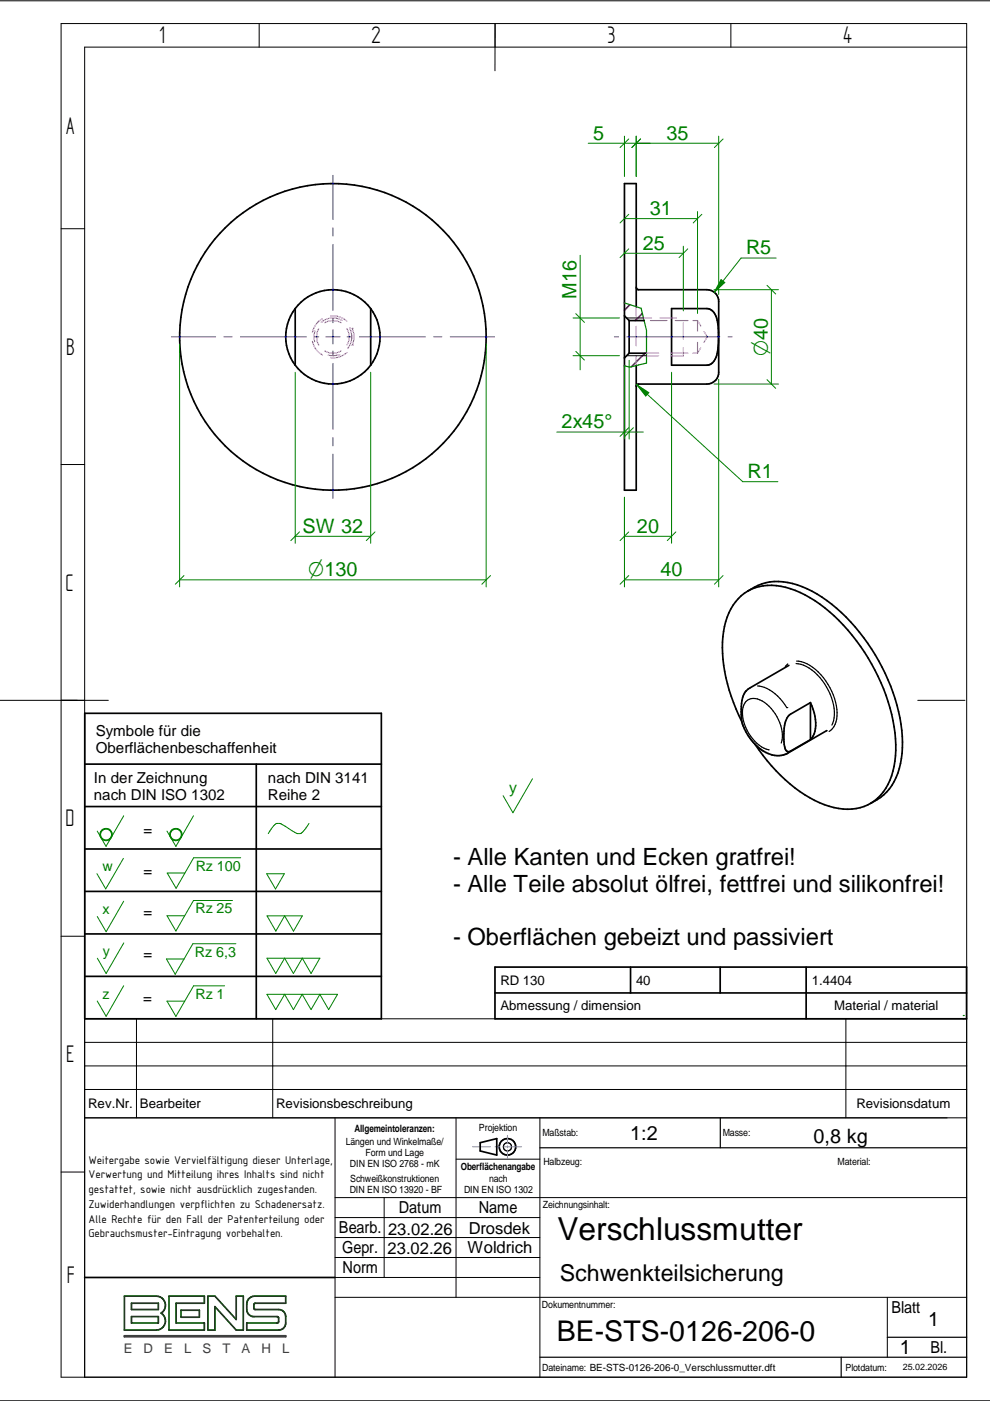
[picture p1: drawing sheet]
<svg xmlns="http://www.w3.org/2000/svg" width="210mm" height="297mm" viewBox="0 0 210 297" stroke-linecap="round" stroke-linejoin="round" font-family="sans-serif">
<g fill="none" stroke="#000" stroke-width=".21">
<path d="M0 .2h209.9M13 5h192v287h-192zM54.9 5v5M105 5l-.1 10M155 5v5M205 10h-187.1v282M13 48.5h4.9M132.8 67.4h3.6M132.8 75.4h4.3M13 98.5h4.9M0 148.5h23M194.6 148.5h10"/>
<path d="M13 198.5h4.9M17.9 216h187.1M28.9 216v21M57.8 216v21M179.3 216v21M17.9 226h187.1M17.9 237h187.1M17.9 231h187.1M17.9 221h187.1M71 237v55M96.7 237v38.1M114.5 237v55"/>
<path d="M13 248.5h4.9M71 258.1h43.5M71 253.9h134M81.4 253.9v16.9M96.7 245.8h17.8M71 275.1h134M71 262.4h43.5M71 266.6h43.5M71 270.8h43.5M188.1 275.1v12.7M0 297h209.9"/>
</g>
<g fill="none" stroke="#000" stroke-width=".25">
<path d="M160.6 145.4a8.6 8.6 0 0 1 6.2 4.6M165.6 157.5a8.3 8.3 0 0 0-3-8.2 3.5 3.5 0 0 0-4.1-.8 4.5 4.5 0 0 0-.7 5 8.1 8.1 0 0 0 5.3 5.5M166.8 150h.1M167 140.8l-.5 .5M167.4 159.4l-.2 .2M168.8 140.7a8.9 8.9 0 0 1 6.4 5 8.9 8.9 0 0 1 1.2 8M168.9 140.2a9.1 9.1 0 0 1 6.6 4.9 10 10 0 0 1 1.6 8.5l-.6 .9-.7 .6M152.7 237v6.4M114.5 243.4h90.5M114.5 287.8h90.5M178.4 287.8v4.2M188.1 283.5h16.9"/>
<circle cx="107.6" cy="243.2" r=".87"/>
</g>
<g fill="none" stroke="#000" stroke-width=".36">
<path d="M62.6 77.4a10 10 0 0 0 16 0M62.6 65.4a10 10 0 0 0 0 12M62.6 65.4a10 10 0 0 1 16 0M62.6 65.4v12M78.6 65.4v12M78.6 65.4a10 10 0 0 1 0 12M132.4 67l1 1M133.4 74.9l-1 1M133.4 68v6.9M133.4 68h3.2M133.4 74.9h3.7M134.9 60.9l.1 .4 .4 .1h14.5a2.47 2.47 0 0 1 2.5 2.5v15a2.47 2.47 0 0 1-2.5 2.5h-14.5l-.4 .2-.1 .3"/>
<path d="M134.9 65v-26.1h-2.5v65h2.5v-26.4M142.4 65.4h7.5a2.5 2.5 0 0 1 2.2 2.5 15.8 15.8 0 0 1-.5 8.3 2.08 2.08 0 0 1-1.7 1.2h-7.5zM158.5 125.3a11.4 11.4 0 0 1 10.1-.1 34.2 34.2 0 0 1 15.5 14.3 36.7 36.7 0 0 1 5.8 20.8 13 13 0 0 1-4.4 9.5 11 11 0 0 1-10.7 .8 32.6 32.6 0 0 1-14.8-12.8M158.5 125.3a11.9 11.9 0 0 0-5.2 9.7 34.1 34.1 0 0 0 4 18M158.5 125.3a11.5 11.5 0 0 1 11.6-.9 33.4 33.4 0 0 1 14.7 13.2 37.1 37.1 0 0 1 6.5 22.1 12.1 12.1 0 0 1-5.3 9.8l-1.4 .8M18 151.2h62.9v64.8h-62.9zM167.3 141.1l-8.2 4.7a3.9 3.9 0 0 0-1.9 4 7.6 7.6 0 0 0 .4 4.2 9.6 9.6 0 0 0 6.9 6.2h1.1l1.2-.4 8.5-4.9M171.8 149a8.6 8.6 0 0 1 .6 7l-.6 .8M171.8 149l-4.2 2.4a4.7 4.7 0 0 0-1.4 4.2 5.9 5.9 0 0 0 .6 3.6 .63 .63 0 0 0 .8 .1l4.2-2.5M171.8 149v7.8M18 171h62.9M18 162h62.9"/>
<path d="M54.3 162v54M18 180h62.9M18 189h62.9M18 198h62.9M18 207h62.9M104.9 210.5h100M104.9 205h100v11h-100zM133.7 205v5.5M152.7 205v5.5M170.9 205v11M101.8 242.3l3.5-.9v3.5l-3.5-.9zM17.9 270.8h53.1"/>
<circle cx="70.6" cy="71.4" r="32.5"/>
<circle cx="107.6" cy="243.2" r="1.75"/>
</g>
<path d="M100.2 243.1h3.8M104.9 243.1h1M106.8 243.1h3.8M107.6 240.7v1.8M107.6 242.9v.5M107.6 243.8v1.8" fill="none" stroke="#229aff" stroke-width=".21"/>
<path d="M26.4 274.8h6.7a1.95 1.95 0 0 1 1.9 1.4 1.95 1.95 0 0 1-.8 2.2 1.95 1.95 0 0 1 .8 2.2 1.95 1.95 0 0 1-1.9 1.4h-6.7zM27.9 276.3h5.7v1.3h-5.7zM27.9 279.1h5.7v1.4h-5.7zM35.8 274.8h7.5v1.5h-6v4.2h6v1.5h-7.5zM38.4 277.8h3.9v1.5h-3.9zM44.1 274.8h1.5l4.5 5v-5h1.5v7.2h-1.5l-4.5-5v5h-1.5zM52.7 275.4l.6-.4 .7-.2h6.6v1.5h-6.5l-.3 .3v.7l.2 .3h5.1l.6 .2 .6 .4a2.99 2.99 0 0 1 .3 2.3l-.3 .9-.9 .6h-7.1v-1.5h6.5l.3-.3v-.8l-.3-.3h-5.3l-.8-.5a3.4 3.4 0 0 1-.2-2.9z" fill="none" stroke="#004000" stroke-width=".36"/>
<path d="M26.4 283.2h34.2v.2h-34.2z" fill="none" stroke="#3f3f3f" stroke-width=".36"/>
<path d="M132.4 64.2l3.5 1.2 1.2 4.7v6.9l-3.5 .8-1.2-.2M204.2 215.3h.1M204.2 216h.1" fill="none" stroke="#008000" stroke-width=".25"/>
<g fill="none" stroke="#008000" stroke-width=".21">
<path d="M123 54.1v24.3M132.4 53.7h12.5M132.4 46.4h15.5M133.3 52.8l-1.8 1.8M133.3 45.4l-1.8 1.9M144.9 52.2v13.7M145.8 52.8l-1.8 1.8M147.9 44.9v21.6M148.8 45.4l-1.8 1.9M38.1 72.9v51.5M62.6 78.9v36.3M78.6 78.9v36.3"/>
<path d="M103.1 72.9v51.5M121.5 67.4h9.8M121.5 75.4h9.8M122.1 66.5l1.8 1.8M122.1 74.5l1.8 1.8M132.4 77.4v15.7M133.4 76.4v16.7M142.4 78.9v36.3M151.4 61.4h13.7M162.6 60.5l1.9 1.8M163.6 61.4v20M118 91.6h18.4"/>
<path d="M133.3 90.7l-1.8 1.8M134.3 90.7l-1.8 1.8M135 81.6l22.5 20.5h7.4M135 81.6l2.6 1.6-.7 .8zM151.4 81.4h13.7M152.4 80.4v44M162.6 80.5l1.9 1.8M62.6 113.7h16M63.5 112.8l-1.8 1.8M79.5 112.8l-1.8 1.8M132.4 105.4v19M132.4 113.7h10"/>
<path d="M133.3 112.8l-1.8 1.8M143.3 112.8l-1.8 1.8M38.1 122.9h65M39 122l-1.8 1.9M104 122l-1.8 1.9M132.4 122.9h20M133.3 122l-1.8 1.9M153.3 122l-1.8 1.9M26.2 173l-3.7 6.5-1.9-3.3M41 173l-3.7 6.5-1.9-3.3M65.5 174.6a4.9 4.9 0 0 1-1.8 2.1h-.8l-3.4-2.1a1.35 1.35 0 0 0-1.8 .8l-.8 1.3M112.9 165.1l-4.1 7.2-2.1-3.6"/>
<path d="M26.2 182l-3.8 6.5-1.8-3.3M26.2 191.1l-3.7 6.4-1.9-3.2M26.2 199.9l-3.7 6.5-1.9-3.2M49.3 190.9h-8.3l-3.7 6.5-1.9-3.2h3.8M51 181.9h-9.9l-3.8 6.4-1.8-3.2h3.7M56.5 185.3h3.8l-1.9 3.2zM56.6 194.2h7.5l-1.9 3.2-1.9-3.2-1.8 3.2zM26.2 209l-3.7 6.5-1.9-3.3M47.6 209h-6.6l-3.7 6.5-1.9-3.2h3.8M50 200.1h-9.1l-3.8 6.5-1.8-3.3h3.7M56.6 203.2h11.2l-1.8 3.2-1.9-3.2-1.9 3.2-1.9-3.2-1.8 3.2zM56.6 210.8h15l-1.9 3.3-1.9-3.3-1.8 3.3-1.9-3.3-1.9 3.3-1.9-3.3-1.8 3.3z"/>
</g>
<g fill="none" stroke="#008000" stroke-width=".36">
<circle cx="22.5" cy="176.9" r="1.24"/>
<circle cx="37.3" cy="176.9" r="1.23"/>
</g>
<g fill="none" stroke="#f0f" stroke-width=".25">
<path d="M66.2 72.4l.1 .2a4.3 4.3 0 0 0 2.1 2.7M66.8 70.2l-.2 1.1 .1 1.2M67.6 69.7a3.3 3.3 0 0 0 0 3.5M68.1 68.3h.1M68.3 67.6l-.3 .2a4.5 4.5 0 0 0-1.8 2.7M68.9 68.4a3.4 3.4 0 0 1 3.4 0M70.1 67h.2a4.6 4.6 0 0 1 3.3 1.1M71.8 75.2h.1M71.8 75.2l-1.1 .2-1.1-.1M72.3 74.4a3.3 3.3 0 0 1-3.4 0M72.5 67.9a4 4 0 0 0-4.4 .4M73.6 69.7a3.4 3.4 0 0 1 0 3.4"/>
<path d="M73.6 74.7l-.4 .4a4.2 4.2 0 0 1-3.1 .8M74.1 69.5h.1M74.1 69.5a4 4 0 0 1-.4 4.4M74.7 69.6h.1M74.7 73.2h.1M74.7 69.6a4.6 4.6 0 0 1 0 3.6M134.9 65v2.1M134.9 69.2v4.1M134.9 75.4v2.1M136.4 67.4h1.8M137.1 75.4h2.6M137.1 74.9h2.6"/>
<path d="M137.9 68h3.5M139.9 67.4h3.5M142.3 74.9h3.6M143.2 68h2.7M144.9 73.7v1.7h-2.6M144.9 68.5v3.4M146.9 74.9h1M146.9 68h1M147.9 68v2.3M147.9 72.6v2.3M147.9 68l.7 1.1M148.6 73.7l-.7 1.2"/>
<path d="M149.3 70.3l.7 1.1-.7 1.2"/>
</g>
<path d="M133.6 64.6l-1.2 1.2M136.2 66.5l-1.5 1.5M136.8 74.9l-2.9 2.9" fill="none" stroke="#f00" stroke-width=".36"/>
<g fill="none" stroke="#00f" stroke-width=".21">
<path d="M70.6 37.2v9.3M70.6 48.3v1.7M70.6 51.8v14M36.3 71.4h9.4M47.5 71.4h1.7M51 71.4h14M66.7 71.4h.9M69.1 71.4h3M70.6 67.6v.8M70.6 69.9v3M70.6 74.4v.9M70.6 77v14"/>
<path d="M73.6 71.4h.8M76.2 71.4h14M92 71.4h1.7M95.5 71.4h9.3M130.3 71.4h.8M132.9 71.4h19.7M154.4 71.4h.8M70.6 92.8v1.7M70.6 96.3v9.4"/>
</g>
<path d="M135 81.6l2.6 1.6-.7 .8z" fill="#008000"/>
<path d="M124.7 30.4h27.7M132.4 28.9v8.5M133.3 29.5l-1.8 1.8M134.9 28.9v8.5M135.8 29.5l-1.8 1.8M152.4 28.9v33.5M153.3 29.5l-1.8 1.8M152.9 59.3l.8 .6-2.3 2.1zM164.6 54.7h-7.5l-5.7 7.3" fill="none" stroke="#008000" stroke-width=".21"/>
<path d="M152.9 59.3l.8 .6-2.3 2.1z" fill="#008000"/>
<text font-size="6.7" x="118.2" y="262.9">Verschlussmutter</text>
<text font-size="6" x="118" y="284.3">BE-STS-0126-206-0</text>
<g font-size="5.8">
<text x="33.8" y="9.2">1</text>
<text x="78.8" y="9.2">2</text>
<text x="128.8" y="9.2">3</text>
<text x="178.8" y="9.2">4</text>
<text x="14" y="28.4">A</text>
<text x="14" y="75.2">B</text>
<text x="13.9" y="125.2">C</text>
<text x="13.9" y="175.2">D</text>
<text x="14" y="225.2">E</text>
<text x="14.2" y="271.9">F</text>
</g>
<g font-size="5">
<text x="96.1" y="183.5">- Alle Kanten und Ecken gratfrei!</text>
<text x="96.1" y="189.1">- Alle Teile absolut ölfrei, fettfrei und silikonfrei!</text>
<text x="96.1" y="200.4">- Oberflächen gebeizt und passiviert</text>
</g>
<text font-size="4.9" x="118.7" y="271.5">Schwenkteilsicherung</text>
<g font-size="4.6" fill="#008000">
<text x="162.8" y="75.5" transform="rotate(-90 162.8 75.5)">O40</text>
<text x="65.4" y="122.2">O130</text>
</g>
<g font-size="4.2" fill="#008000">
<text x="125.8" y="29.6">5</text>
<text x="141.3" y="29.6">35</text>
<text x="137.8" y="45.6">31</text>
<text x="136.3" y="52.9">25</text>
<text x="158.2" y="54">R5</text>
<text x="122.3" y="63.3" transform="rotate(-90 122.3 63.3)">M16</text>
<text x="119.1" y="90.8">2x45°</text>
<text x="158.5" y="101.4">R1</text>
<text x="64.2" y="112.9">SW 32</text>
<text x="135" y="112.9">20</text>
<text x="140" y="122.2">40</text>
</g>
<g font-size="4.2">
<text x="133.6" y="241.8">1:2</text>
<text x="172.5" y="242.4">0,8 kg</text>
<text x="196.8" y="281.1">1</text>
<text x="190.8" y="287.1">1</text>
</g>
<g font-size="3.5">
<text x="84.6" y="257.2">Datum</text>
<text x="101.5" y="257.2">Name</text>
<text x="71.9" y="261.5">Bearb.</text>
<text x="82.3" y="261.7">23.02.26</text>
<text x="99.4" y="261.5">Drosdek</text>
<text x="72.5" y="265.7">Gepr.</text>
<text x="72.6" y="269.9">Norm</text>
<text x="82.2" y="265.8">23.02.26</text>
<text x="99.1" y="265.6">Woldrich</text>
<text x="189" y="278.4">Blatt</text>
<text x="197.3" y="286.9">Bl.</text>
</g>
<text font-size="3.4" fill="#008000" x="107.9" y="168.1">y</text>
<g font-size="3.2">
<text x="20.3" y="156">Symbole für die</text>
<text x="20.3" y="159.6">Oberflächenbeschaffenheit</text>
<text x="19.9" y="166.1">In der Zeichnung</text>
<text x="56.8" y="166">nach DIN 3141</text>
<text x="19.9" y="169.6">nach DIN ISO 1302</text>
<text x="56.8" y="169.6">Reihe 2</text>
<text x="30.4" y="177">=</text>
<text x="30.4" y="185.8">=</text>
<text x="30.4" y="194.5">=</text>
<text x="30.4" y="203.3">=</text>
<text x="30.3" y="212.6">=</text>
</g>
<g font-size="3" fill="#008000">
<text x="21.7" y="184.7">w</text>
<text x="41.5" y="184.6">Rz 100</text>
<text x="21.8" y="193.8">x</text>
<text x="41.5" y="193.6">Rz 25</text>
<text x="21.8" y="202.6">y</text>
<text x="41.3" y="202.8">Rz 6,3</text>
<text x="21.8" y="211.7">z</text>
<text x="41.5" y="211.7">Rz 1</text>
</g>
<g font-size="2.8">
<text x="106.1" y="208.7">RD 130</text>
<text x="134.9" y="208.7">40</text>
<text x="172.1" y="208.7">1.4404</text>
<text x="106.1" y="214.2">Abmessung / dimension</text>
<text x="176.9" y="214.2">Material / material</text>
<text x="18.7" y="234.9">Rev.Nr.</text>
<text x="29.7" y="234.9">Bearbeiter</text>
<text x="58.6" y="234.9">Revisionsbeschreibung</text>
<text x="181.6" y="234.9">Revisionsdatum</text>
</g>
<g font-size="2.8" fill="#3f3f3f">
<text x="26.2" y="286.8">E</text>
<text x="30.4" y="286.8">D</text>
<text x="34.8" y="286.8">E</text>
<text x="39" y="286.8">L</text>
<text x="42.9" y="286.8">S</text>
<text x="47.2" y="286.8">T</text>
<text x="51.2" y="286.8">A</text>
<text x="55.5" y="286.8">H</text>
<text x="59.8" y="286.8">L</text>
</g>
<g font-size="2.6">
<text x="18.8" y="246.7">Weitergabe sowie Vervielfältigung dieser Unterlage,</text>
<text x="18.8" y="249.9">Verwertung und Mitteilung ihres Inhalts sind nicht</text>
<text x="18.8" y="253">gestattet, sowie nicht ausdrücklich zugestanden.</text>
<text x="18.8" y="256.1">Zuwiderhandlungen verpflichten zu Schadenersatz.</text>
<text x="18.8" y="259.2">Alle Rechte für den Fall der Patenterteilung oder</text>
<text x="18.8" y="262.4">Gebrauchsmuster-Eintragung vorbehalten.</text>
</g>
<g font-size="2.1">
<text x="75.1" y="240">Allgemeintoleranzen:</text>
<text x="101.5" y="239.8">Projektion</text>
<text x="73.3" y="242.8">Längen und Winkelmaße/</text>
<text x="77.5" y="245.1">Form und Lage</text>
<text x="115" y="240.9">Maßstab:</text>
<text x="153.2" y="240.9">Masse:</text>
<text x="74.2" y="247.5">DIN EN ISO 2768 - mK</text>
<text x="74.2" y="250.7">Schweißkonstruktionen</text>
<text x="97.7" y="248">Oberflächenangabe</text>
<text x="103.7" y="250.6">nach</text>
<text x="115.2" y="246.9">Halbzeug:</text>
<text x="177.6" y="247">Material:</text>
<text x="74.1" y="253">DIN EN ISO 13920 - BF</text>
<text x="98.4" y="253">DIN EN ISO 1302</text>
<text x="115.1" y="256.2">Zeichnungsinhalt:</text>
<text x="114.9" y="277.4">Dokumentnummer:</text>
<text x="115" y="290.6">Dateiname: BE-STS-0126-206-0_Verschlussmutter.dft</text>
<text x="179.3" y="290.6">Plotdatum:</text>
</g>
<text font-size="1.9" x="191.4" y="290.5">25.02.2026</text>
</svg>
